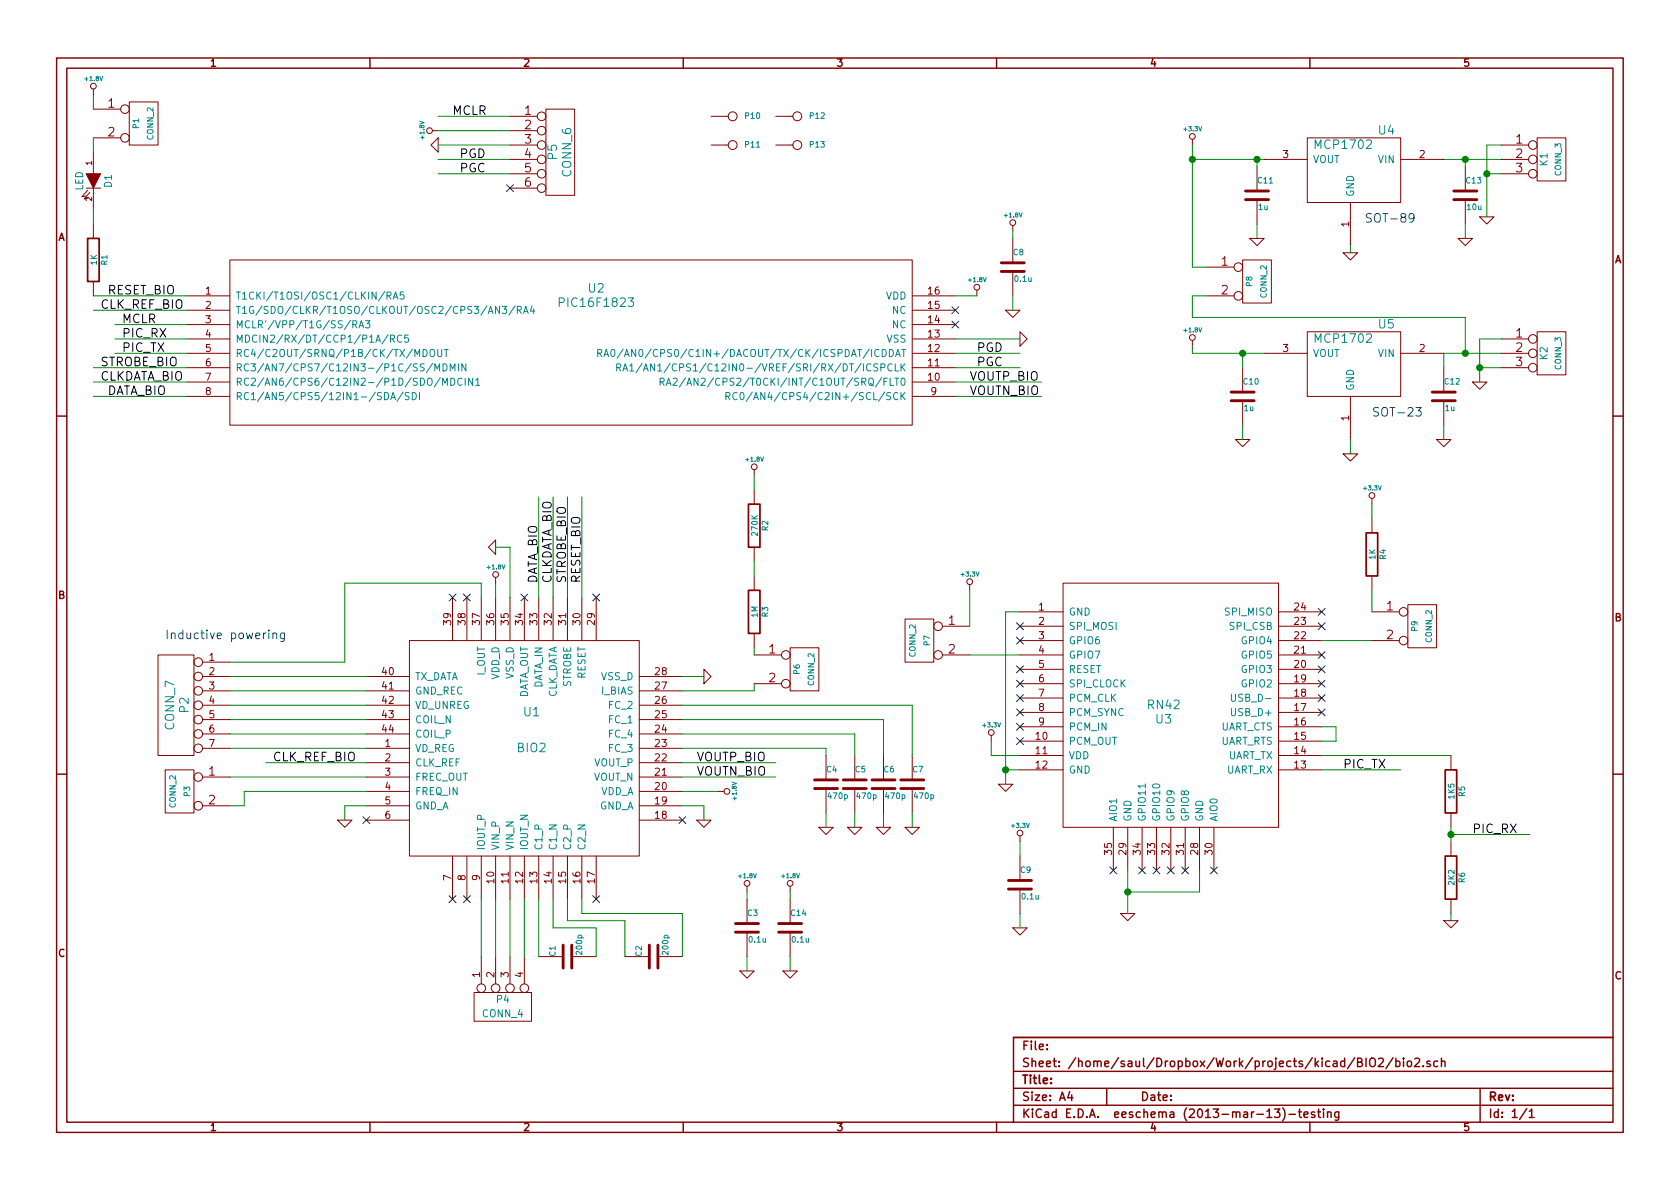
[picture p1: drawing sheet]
EESchema Schematic File Version 2
LIBS:power
LIBS:device
LIBS:transistors
LIBS:conn
LIBS:linear
LIBS:regul
LIBS:74xx
LIBS:cmos4000
LIBS:adc-dac
LIBS:memory
LIBS:xilinx
LIBS:special
LIBS:microcontrollers
LIBS:dsp
LIBS:microchip
LIBS:analog_switches
LIBS:motorola
LIBS:texas
LIBS:intel
LIBS:audio
LIBS:interface
LIBS:digital-audio
LIBS:philips
LIBS:display
LIBS:cypress
LIBS:siliconi
LIBS:opto
LIBS:atmel
LIBS:contrib
LIBS:valves
LIBS:SAUL
LIBS:bio2-cache
EELAYER 24 0
EELAYER END
$Descr A4 11693 8268
encoding utf-8
Sheet 1 1
Title ""
Date ""
Rev ""
Comp ""
Comment1 ""
Comment2 ""
Comment3 ""
Comment4 ""
$EndDescr
$Comp
L BIO2 U1
U 1 1
P 3650 5200
F 0 "U1" H 3700 5450 60  0000 C CNN
F 1 "BIO2" H 3700 5200 60  0000 C CNN
F 2 "" H 3750 4450 60  0000 C CNN
F 3 "" H 3750 4450 60  0000 C CNN
	1    3650 5200
	1    0    0    -1  
$EndComp
$Comp
L PIC16F1823 U2
U 1 1
P 4100 2350
F 0 "U2" H 4150 2700 60  0000 C CNN
F 1 "PIC16F1823" H 4150 2600 60  0000 C CNN
F 2 "" H 4100 2350 60  0000 C CNN
F 3 "" H 4100 2350 60  0000 C CNN
	1    4100 2350
	1    0    0    -1  
$EndComp
$Comp
L RN42 U3
U 1 1
P 8100 4900
F 0 "U3" H 8100 4800 60  0000 C CNN
F 1 "RN42" H 8100 4900 60  0000 C CNN
F 2 "" H 8100 4900 60  0000 C CNN
F 3 "" H 8100 4900 60  0000 C CNN
	1    8100 4900
	1    0    0    -1  
$EndComp
$Comp
L MCP1702 U4
U 1 1
P 10100 1750
F 0 "U4" H 10550 2600 60  0000 C CNN
F 1 "MCP1702" H 10850 2500 60  0000 C CNN
F 2 "" H 10100 1750 60  0000 C CNN
F 3 "" H 10100 1750 60  0000 C CNN
	1    10100 1750
	-1   0    0    -1  
$EndComp
$Comp
L MCP1702 U5
U 1 1
P 10100 3100
F 0 "U5" H 10550 3950 60  0000 C CNN
F 1 "MCP1702" H 10850 3850 60  0000 C CNN
F 2 "" H 10100 3100 60  0000 C CNN
F 3 "" H 10100 3100 60  0000 C CNN
	1    10100 3100
	-1   0    0    -1  
$EndComp
$Comp
L CONN_2 P8
U 1 1
P 8750 1950
F 0 "P8" V 8700 1950 40  0000 C CNN
F 1 "CONN_2" V 8800 1950 40  0000 C CNN
F 2 "" H 8750 1950 60  0000 C CNN
F 3 "" H 8750 1950 60  0000 C CNN
	1    8750 1950
	1    0    0    -1  
$EndComp
$Comp
L CONN_3 K1
U 1 1
P 10800 1100
F 0 "K1" V 10750 1100 50  0000 C CNN
F 1 "CONN_3" V 10850 1100 40  0000 C CNN
F 2 "" H 10800 1100 60  0000 C CNN
F 3 "" H 10800 1100 60  0000 C CNN
	1    10800 1100
	1    0    0    -1  
$EndComp
$Comp
L CONN_3 K2
U 1 1
P 10800 2450
F 0 "K2" V 10750 2450 50  0000 C CNN
F 1 "CONN_3" V 10850 2450 40  0000 C CNN
F 2 "" H 10800 2450 60  0000 C CNN
F 3 "" H 10800 2450 60  0000 C CNN
	1    10800 2450
	1    0    0    -1  
$EndComp
$Comp
L C C11
U 1 1
P 8750 1350
F 0 "C11" H 8750 1450 40  0000 L CNN
F 1 "1u" H 8756 1265 40  0000 L CNN
F 2 "" H 8788 1200 30  0000 C CNN
F 3 "" H 8750 1350 60  0000 C CNN
	1    8750 1350
	1    0    0    -1  
$EndComp
$Comp
L C C13
U 1 1
P 10200 1350
F 0 "C13" H 10200 1450 40  0000 L CNN
F 1 "10u" H 10206 1265 40  0000 L CNN
F 2 "" H 10238 1200 30  0000 C CNN
F 3 "" H 10200 1350 60  0000 C CNN
	1    10200 1350
	1    0    0    -1  
$EndComp
$Comp
L GND #PWR33
U 1 1
P 9400 1750
F 0 "#PWR33" H 9400 1750 30  0001 C CNN
F 1 "GND" H 9400 1680 30  0001 C CNN
F 2 "" H 9400 1750 60  0000 C CNN
F 3 "" H 9400 1750 60  0000 C CNN
	1    9400 1750
	1    0    0    -1  
$EndComp
$Comp
L GND #PWR38
U 1 1
P 10200 1650
F 0 "#PWR38" H 10200 1650 30  0001 C CNN
F 1 "GND" H 10200 1580 30  0001 C CNN
F 2 "" H 10200 1650 60  0000 C CNN
F 3 "" H 10200 1650 60  0000 C CNN
	1    10200 1650
	1    0    0    -1  
$EndComp
$Comp
L GND #PWR32
U 1 1
P 8750 1650
F 0 "#PWR32" H 8750 1650 30  0001 C CNN
F 1 "GND" H 8750 1580 30  0001 C CNN
F 2 "" H 8750 1650 60  0000 C CNN
F 3 "" H 8750 1650 60  0000 C CNN
	1    8750 1650
	1    0    0    -1  
$EndComp
$Comp
L GND #PWR39
U 1 1
P 10300 2650
F 0 "#PWR39" H 10300 2650 30  0001 C CNN
F 1 "GND" H 10300 2580 30  0001 C CNN
F 2 "" H 10300 2650 60  0000 C CNN
F 3 "" H 10300 2650 60  0000 C CNN
	1    10300 2650
	1    0    0    -1  
$EndComp
$Comp
L GND #PWR40
U 1 1
P 10350 1500
F 0 "#PWR40" H 10350 1500 30  0001 C CNN
F 1 "GND" H 10350 1430 30  0001 C CNN
F 2 "" H 10350 1500 60  0000 C CNN
F 3 "" H 10350 1500 60  0000 C CNN
	1    10350 1500
	1    0    0    -1  
$EndComp
$Comp
L C C10
U 1 1
P 8650 2750
F 0 "C10" H 8650 2850 40  0000 L CNN
F 1 "1u" H 8656 2665 40  0000 L CNN
F 2 "" H 8688 2600 30  0000 C CNN
F 3 "" H 8650 2750 60  0000 C CNN
	1    8650 2750
	1    0    0    -1  
$EndComp
$Comp
L GND #PWR34
U 1 1
P 9400 3150
F 0 "#PWR34" H 9400 3150 30  0001 C CNN
F 1 "GND" H 9400 3080 30  0001 C CNN
F 2 "" H 9400 3150 60  0000 C CNN
F 3 "" H 9400 3150 60  0000 C CNN
	1    9400 3150
	1    0    0    -1  
$EndComp
$Comp
L GND #PWR31
U 1 1
P 8650 3050
F 0 "#PWR31" H 8650 3050 30  0001 C CNN
F 1 "GND" H 8650 2980 30  0001 C CNN
F 2 "" H 8650 3050 60  0000 C CNN
F 3 "" H 8650 3050 60  0000 C CNN
	1    8650 3050
	1    0    0    -1  
$EndComp
$Comp
L +3.3V #PWR29
U 1 1
P 8300 1000
F 0 "#PWR29" H 8300 960 30  0001 C CNN
F 1 "+3.3V" H 8300 1110 30  0000 C CNN
F 2 "" H 8300 1000 60  0000 C CNN
F 3 "" H 8300 1000 60  0000 C CNN
	1    8300 1000
	1    0    0    -1  
$EndComp
$Comp
L +1.8V #PWR30
U 1 1
P 8300 2400
F 0 "#PWR30" H 8300 2540 20  0001 C CNN
F 1 "+1.8V" H 8300 2510 30  0000 C CNN
F 2 "" H 8300 2400 60  0000 C CNN
F 3 "" H 8300 2400 60  0000 C CNN
	1    8300 2400
	1    0    0    -1  
$EndComp
$Comp
L +3.3V #PWR21
U 1 1
P 6900 5150
F 0 "#PWR21" H 6900 5110 30  0001 C CNN
F 1 "+3.3V" H 6900 5260 30  0000 C CNN
F 2 "" H 6900 5150 60  0000 C CNN
F 3 "" H 6900 5150 60  0000 C CNN
	1    6900 5150
	1    0    0    -1  
$EndComp
$Comp
L GND #PWR22
U 1 1
P 7000 5450
F 0 "#PWR22" H 7000 5450 30  0001 C CNN
F 1 "GND" H 7000 5380 30  0001 C CNN
F 2 "" H 7000 5450 60  0000 C CNN
F 3 "" H 7000 5450 60  0000 C CNN
	1    7000 5450
	1    0    0    -1  
$EndComp
$Comp
L GND #PWR28
U 1 1
P 7850 6350
F 0 "#PWR28" H 7850 6350 30  0001 C CNN
F 1 "GND" H 7850 6280 30  0001 C CNN
F 2 "" H 7850 6350 60  0000 C CNN
F 3 "" H 7850 6350 60  0000 C CNN
	1    7850 6350
	1    0    0    -1  
$EndComp
Text Label 850  2450 0    60   ~ 0
PIC_TX
Text Label 9350 5350 0    60   ~ 0
PIC_TX
$Comp
L CONN_2 P9
U 1 1
P 9900 4350
F 0 "P9" V 9850 4350 40  0000 C CNN
F 1 "CONN_2" V 9950 4350 40  0000 C CNN
F 2 "" H 9900 4350 60  0000 C CNN
F 3 "" H 9900 4350 60  0000 C CNN
	1    9900 4350
	1    0    0    -1  
$EndComp
$Comp
L +3.3V #PWR35
U 1 1
P 9550 3500
F 0 "#PWR35" H 9550 3460 30  0001 C CNN
F 1 "+3.3V" H 9550 3610 30  0000 C CNN
F 2 "" H 9550 3500 60  0000 C CNN
F 3 "" H 9550 3500 60  0000 C CNN
	1    9550 3500
	1    0    0    -1  
$EndComp
$Comp
L R R4
U 1 1
P 9550 3850
F 0 "R4" V 9630 3850 40  0000 C CNN
F 1 "1K" V 9557 3851 40  0000 C CNN
F 2 "" V 9480 3850 30  0000 C CNN
F 3 "" H 9550 3850 30  0000 C CNN
	1    9550 3850
	1    0    0    -1  
$EndComp
$Comp
L CONN_2 P7
U 1 1
P 6400 4450
F 0 "P7" V 6350 4450 40  0000 C CNN
F 1 "CONN_2" V 6450 4450 40  0000 C CNN
F 2 "" H 6400 4450 60  0000 C CNN
F 3 "" H 6400 4450 60  0000 C CNN
	1    6400 4450
	-1   0    0    -1  
$EndComp
$Comp
L +3.3V #PWR19
U 1 1
P 6750 4100
F 0 "#PWR19" H 6750 4060 30  0001 C CNN
F 1 "+3.3V" H 6750 4210 30  0000 C CNN
F 2 "" H 6750 4100 60  0000 C CNN
F 3 "" H 6750 4100 60  0000 C CNN
	1    6750 4100
	1    0    0    -1  
$EndComp
NoConn ~ 9200 4250
NoConn ~ 9200 4350
NoConn ~ 9200 4550
NoConn ~ 9200 4650
NoConn ~ 9200 4750
NoConn ~ 9200 4850
NoConn ~ 9200 4950
NoConn ~ 7100 4350
NoConn ~ 7100 4450
NoConn ~ 7100 4650
NoConn ~ 7100 4750
NoConn ~ 7100 4850
NoConn ~ 7100 4950
NoConn ~ 7100 5050
NoConn ~ 7100 5150
NoConn ~ 8450 6050
NoConn ~ 8250 6050
NoConn ~ 8150 6050
NoConn ~ 8050 6050
NoConn ~ 7950 6050
NoConn ~ 7750 6050
$Comp
L R R5
U 1 1
P 10100 5500
F 0 "R5" V 10180 5500 40  0000 C CNN
F 1 "1K5" V 10107 5501 40  0000 C CNN
F 2 "" V 10030 5500 30  0000 C CNN
F 3 "" H 10100 5500 30  0000 C CNN
	1    10100 5500
	1    0    0    -1  
$EndComp
$Comp
L R R6
U 1 1
P 10100 6100
F 0 "R6" V 10180 6100 40  0000 C CNN
F 1 "2K2" V 10107 6101 40  0000 C CNN
F 2 "" V 10030 6100 30  0000 C CNN
F 3 "" H 10100 6100 30  0000 C CNN
	1    10100 6100
	1    0    0    -1  
$EndComp
$Comp
L GND #PWR37
U 1 1
P 10100 6400
F 0 "#PWR37" H 10100 6400 30  0001 C CNN
F 1 "GND" H 10100 6330 30  0001 C CNN
F 2 "" H 10100 6400 60  0000 C CNN
F 3 "" H 10100 6400 60  0000 C CNN
	1    10100 6400
	1    0    0    -1  
$EndComp
Text Label 10250 5800 0    60   ~ 0
PIC_RX
Text Label 850  2350 0    60   ~ 0
PIC_RX
$Comp
L CONN_6 P5
U 1 1
P 3900 1050
F 0 "P5" V 3850 1050 60  0000 C CNN
F 1 "CONN_6" V 3950 1050 60  0000 C CNN
F 2 "" H 3900 1050 60  0000 C CNN
F 3 "" H 3900 1050 60  0000 C CNN
	1    3900 1050
	1    0    0    -1  
$EndComp
Text Label 850  2250 0    60   ~ 0
MCLR
Text Label 3150 800  0    60   ~ 0
MCLR
$Comp
L +1.8V #PWR3
U 1 1
P 3050 900
F 0 "#PWR3" H 3050 1040 20  0001 C CNN
F 1 "+1.8V" H 3050 1010 30  0000 C CNN
F 2 "" H 3050 900 60  0000 C CNN
F 3 "" H 3050 900 60  0000 C CNN
	1    3050 900 
	0    -1   -1   0   
$EndComp
$Comp
L GND #PWR4
U 1 1
P 3050 1000
F 0 "#PWR4" H 3050 1000 30  0001 C CNN
F 1 "GND" H 3050 930 30  0001 C CNN
F 2 "" H 3050 1000 60  0000 C CNN
F 3 "" H 3050 1000 60  0000 C CNN
	1    3050 1000
	0    1    1    0   
$EndComp
Text Label 3200 1100 0    60   ~ 0
PGD
Text Label 3200 1200 0    60   ~ 0
PGC
NoConn ~ 3550 1300
Text Label 6800 2450 0    60   ~ 0
PGD
Text Label 6800 2550 0    60   ~ 0
PGC
$Comp
L +1.8V #PWR20
U 1 1
P 6800 2050
F 0 "#PWR20" H 6800 2190 20  0001 C CNN
F 1 "+1.8V" H 6800 2160 30  0000 C CNN
F 2 "" H 6800 2050 60  0000 C CNN
F 3 "" H 6800 2050 60  0000 C CNN
	1    6800 2050
	1    0    0    -1  
$EndComp
$Comp
L GND #PWR25
U 1 1
P 7100 2350
F 0 "#PWR25" H 7100 2350 30  0001 C CNN
F 1 "GND" H 7100 2280 30  0001 C CNN
F 2 "" H 7100 2350 60  0000 C CNN
F 3 "" H 7100 2350 60  0000 C CNN
	1    7100 2350
	0    -1   -1   0   
$EndComp
Text Label 750  2050 0    60   ~ 0
RESET_BIO
Text Label 700  2150 0    60   ~ 0
CLK_REF_BIO
Text Label 4050 4050 1    60   ~ 0
RESET_BIO
Text Label 1900 5300 0    60   ~ 0
CLK_REF_BIO
$Comp
L CONN_2 P3
U 1 1
P 1250 5500
F 0 "P3" V 1200 5500 40  0000 C CNN
F 1 "CONN_2" V 1300 5500 40  0000 C CNN
F 2 "" H 1250 5500 60  0000 C CNN
F 3 "" H 1250 5500 60  0000 C CNN
	1    1250 5500
	-1   0    0    -1  
$EndComp
Text Label 700  2550 0    60   ~ 0
STROBE_BIO
Text Label 3950 4050 1    60   ~ 0
STROBE_BIO
Text Label 700  2650 0    60   ~ 0
CLKDATA_BIO
Text Label 3850 4050 1    60   ~ 0
CLKDATA_BIO
Text Label 750  2750 0    60   ~ 0
DATA_BIO
Text Label 3750 4050 1    60   ~ 0
DATA_BIO
Text Label 4850 5400 0    60   ~ 0
VOUTN_BIO
Text Label 4850 5300 0    60   ~ 0
VOUTP_BIO
Text Label 6750 2750 0    60   ~ 0
VOUTN_BIO
Text Label 6750 2650 0    60   ~ 0
VOUTP_BIO
NoConn ~ 6650 2150
NoConn ~ 6650 2250
NoConn ~ 3650 4150
NoConn ~ 4150 4150
NoConn ~ 3150 4150
NoConn ~ 3250 4150
NoConn ~ 2550 5700
NoConn ~ 3150 6250
NoConn ~ 3250 6250
NoConn ~ 4150 6250
NoConn ~ 4750 5700
Text Notes 9550 2900 0    60   ~ 0
SOT-23
Text Notes 9500 1550 0    60   ~ 0
SOT-89
$Comp
L CONN_7 P2
U 1 1
P 1250 4900
F 0 "P2" V 1220 4900 60  0000 C CNN
F 1 "CONN_7" V 1320 4900 60  0000 C CNN
F 2 "" H 1250 4900 60  0000 C CNN
F 3 "" H 1250 4900 60  0000 C CNN
	1    1250 4900
	-1   0    0    -1  
$EndComp
$Comp
L +1.8V #PWR6
U 1 1
P 3450 4050
F 0 "#PWR6" H 3450 4190 20  0001 C CNN
F 1 "+1.8V" H 3450 4160 30  0000 C CNN
F 2 "" H 3450 4050 60  0000 C CNN
F 3 "" H 3450 4050 60  0000 C CNN
	1    3450 4050
	1    0    0    -1  
$EndComp
Wire Wire Line
	10050 1100 10450 1100
Wire Wire Line
	9400 1750 9400 1700
Wire Wire Line
	10200 1150 10200 1100
Connection ~ 10200 1100
Wire Wire Line
	10200 1550 10200 1650
Wire Wire Line
	8750 1650 8750 1550
Wire Wire Line
	8300 1100 8800 1100
Wire Wire Line
	8300 1000 8300 1850
Wire Wire Line
	8300 1850 8400 1850
Wire Wire Line
	8750 1150 8750 1100
Connection ~ 8750 1100
Wire Wire Line
	8400 2050 8300 2050
Wire Wire Line
	8300 2050 8300 2200
Wire Wire Line
	8300 2200 10200 2200
Wire Wire Line
	10200 2200 10200 2450
Wire Wire Line
	10050 2450 10450 2450
Connection ~ 10200 2450
Wire Wire Line
	10300 2350 10300 2650
Wire Wire Line
	10300 2350 10450 2350
Wire Wire Line
	10450 2550 10300 2550
Connection ~ 10300 2550
Wire Wire Line
	10350 1000 10350 1500
Wire Wire Line
	10350 1000 10450 1000
Wire Wire Line
	10450 1200 10350 1200
Connection ~ 10350 1200
Wire Wire Line
	9400 3150 9400 3050
Wire Wire Line
	8650 2950 8650 3050
Wire Wire Line
	8300 2450 8800 2450
Wire Wire Line
	8650 2450 8650 2550
Connection ~ 8300 1100
Wire Wire Line
	8300 2400 8300 2450
Connection ~ 8650 2450
Wire Wire Line
	7100 5250 6900 5250
Wire Wire Line
	6900 5250 6900 5150
Wire Wire Line
	7100 4250 7000 4250
Wire Wire Line
	7000 4250 7000 5450
Wire Wire Line
	7100 5350 7000 5350
Connection ~ 7000 5350
Wire Wire Line
	7850 6050 7850 6350
Wire Wire Line
	8350 6050 8350 6200
Wire Wire Line
	8350 6200 7850 6200
Connection ~ 7850 6200
Wire Wire Line
	9200 5250 10100 5250
Wire Wire Line
	9200 5350 9750 5350
Wire Wire Line
	1300 2450 800  2450
Wire Wire Line
	9550 4100 9550 4250
Wire Wire Line
	9550 3500 9550 3600
Wire Wire Line
	9200 5050 9300 5050
Wire Wire Line
	9300 5050 9300 5150
Wire Wire Line
	9300 5150 9200 5150
Wire Wire Line
	6750 4100 6750 4350
Wire Wire Line
	6750 4550 7100 4550
Wire Wire Line
	9550 4450 9200 4450
Wire Wire Line
	10100 5750 10100 5850
Wire Wire Line
	10100 6350 10100 6400
Wire Wire Line
	10100 5800 10650 5800
Connection ~ 10100 5800
Wire Wire Line
	1300 2350 800  2350
Wire Wire Line
	1300 2250 800  2250
Wire Wire Line
	3550 800  3050 800 
Wire Wire Line
	3550 900  3050 900 
Wire Wire Line
	3550 1000 3050 1000
Wire Wire Line
	3550 1100 3050 1100
Wire Wire Line
	3550 1200 3050 1200
Wire Wire Line
	6650 2450 7100 2450
Wire Wire Line
	6650 2550 7100 2550
Wire Wire Line
	6650 2350 7100 2350
Wire Wire Line
	6650 2050 6800 2050
Wire Wire Line
	1300 2050 650  2050
Wire Wire Line
	1300 2150 650  2150
Wire Wire Line
	4050 4150 4050 3450
Wire Wire Line
	2550 5300 1850 5300
Wire Wire Line
	2550 5400 1600 5400
Wire Wire Line
	2550 5500 1700 5500
Wire Wire Line
	1700 5500 1700 5600
Wire Wire Line
	1700 5600 1600 5600
Wire Wire Line
	1300 2550 650  2550
Wire Wire Line
	3950 4150 3950 3450
Wire Wire Line
	1300 2650 650  2650
Wire Wire Line
	3850 4150 3850 3450
Wire Wire Line
	1300 2750 650  2750
Wire Wire Line
	3750 4150 3750 3450
Wire Wire Line
	6650 2650 7250 2650
Wire Wire Line
	4750 5400 5400 5400
Wire Wire Line
	4750 5300 5400 5300
Wire Wire Line
	6650 2750 7250 2750
Wire Wire Line
	1600 4700 2550 4700
Wire Wire Line
	2550 4800 1600 4800
Wire Wire Line
	1600 4900 2550 4900
Wire Wire Line
	2550 5000 1600 5000
Wire Wire Line
	1600 5100 2550 5100
Wire Wire Line
	2550 5200 1600 5200
Wire Wire Line
	3350 4150 3350 4050
Wire Wire Line
	3350 4050 2400 4050
Wire Wire Line
	2400 4050 2400 4600
Wire Wire Line
	2400 4600 1600 4600
Wire Wire Line
	3450 4050 3450 4150
$Comp
L GND #PWR5
U 1 1
P 3450 3800
F 0 "#PWR5" H 3450 3800 30  0001 C CNN
F 1 "GND" H 3450 3730 30  0001 C CNN
F 2 "" H 3450 3800 60  0000 C CNN
F 3 "" H 3450 3800 60  0000 C CNN
	1    3450 3800
	0    1    1    0   
$EndComp
Wire Wire Line
	3450 3800 3550 3800
Wire Wire Line
	3550 3800 3550 4150
$Comp
L GND #PWR2
U 1 1
P 2400 5700
F 0 "#PWR2" H 2400 5700 30  0001 C CNN
F 1 "GND" H 2400 5630 30  0001 C CNN
F 2 "" H 2400 5700 60  0000 C CNN
F 3 "" H 2400 5700 60  0000 C CNN
	1    2400 5700
	1    0    0    -1  
$EndComp
Wire Wire Line
	2550 5600 2400 5600
Wire Wire Line
	2400 5600 2400 5700
$Comp
L GND #PWR8
U 1 1
P 4900 5700
F 0 "#PWR8" H 4900 5700 30  0001 C CNN
F 1 "GND" H 4900 5630 30  0001 C CNN
F 2 "" H 4900 5700 60  0000 C CNN
F 3 "" H 4900 5700 60  0000 C CNN
	1    4900 5700
	1    0    0    -1  
$EndComp
Wire Wire Line
	4900 5700 4900 5600
Wire Wire Line
	4900 5600 4750 5600
Wire Wire Line
	4750 5500 5000 5500
$Comp
L +1.8V #PWR9
U 1 1
P 5000 5500
F 0 "#PWR9" H 5000 5640 20  0001 C CNN
F 1 "+1.8V" H 5000 5610 30  0000 C CNN
F 2 "" H 5000 5500 60  0000 C CNN
F 3 "" H 5000 5500 60  0000 C CNN
	1    5000 5500
	0    1    1    0   
$EndComp
$Comp
L GND #PWR7
U 1 1
P 4900 4700
F 0 "#PWR7" H 4900 4700 30  0001 C CNN
F 1 "GND" H 4900 4630 30  0001 C CNN
F 2 "" H 4900 4700 60  0000 C CNN
F 3 "" H 4900 4700 60  0000 C CNN
	1    4900 4700
	0    -1   -1   0   
$EndComp
Wire Wire Line
	4900 4700 4750 4700
$Comp
L R R3
U 1 1
P 5250 4250
F 0 "R3" V 5330 4250 40  0000 C CNN
F 1 "1M" V 5257 4251 40  0000 C CNN
F 2 "" V 5180 4250 30  0000 C CNN
F 3 "" H 5250 4250 30  0000 C CNN
	1    5250 4250
	1    0    0    -1  
$EndComp
$Comp
L R R2
U 1 1
P 5250 3650
F 0 "R2" V 5330 3650 40  0000 C CNN
F 1 "270K" V 5257 3651 40  0000 C CNN
F 2 "" V 5180 3650 30  0000 C CNN
F 3 "" H 5250 3650 30  0000 C CNN
	1    5250 3650
	1    0    0    -1  
$EndComp
Wire Wire Line
	5250 4800 4750 4800
$Comp
L +1.8V #PWR12
U 1 1
P 5250 3300
F 0 "#PWR12" H 5250 3440 20  0001 C CNN
F 1 "+1.8V" H 5250 3410 30  0000 C CNN
F 2 "" H 5250 3300 60  0000 C CNN
F 3 "" H 5250 3300 60  0000 C CNN
	1    5250 3300
	1    0    0    -1  
$EndComp
$Comp
L CONN_2 P6
U 1 1
P 5600 4650
F 0 "P6" V 5550 4650 40  0000 C CNN
F 1 "CONN_2" V 5650 4650 40  0000 C CNN
F 2 "" H 5600 4650 60  0000 C CNN
F 3 "" H 5600 4650 60  0000 C CNN
	1    5600 4650
	1    0    0    -1  
$EndComp
Wire Wire Line
	5250 3300 5250 3400
$Comp
L C C4
U 1 1
P 5750 5450
F 0 "C4" H 5750 5550 40  0000 L CNN
F 1 "470p" H 5756 5365 40  0000 L CNN
F 2 "" H 5788 5300 30  0000 C CNN
F 3 "" H 5750 5450 60  0000 C CNN
	1    5750 5450
	1    0    0    -1  
$EndComp
Wire Wire Line
	4750 5200 5750 5200
Wire Wire Line
	5750 5200 5750 5250
$Comp
L C C5
U 1 1
P 5950 5450
F 0 "C5" H 5950 5550 40  0000 L CNN
F 1 "470p" H 5956 5365 40  0000 L CNN
F 2 "" H 5988 5300 30  0000 C CNN
F 3 "" H 5950 5450 60  0000 C CNN
	1    5950 5450
	1    0    0    -1  
$EndComp
Wire Wire Line
	5950 5250 5950 5100
Wire Wire Line
	5950 5100 4750 5100
$Comp
L C C6
U 1 1
P 6150 5450
F 0 "C6" H 6150 5550 40  0000 L CNN
F 1 "470p" H 6156 5365 40  0000 L CNN
F 2 "" H 6188 5300 30  0000 C CNN
F 3 "" H 6150 5450 60  0000 C CNN
	1    6150 5450
	1    0    0    -1  
$EndComp
Wire Wire Line
	6150 5250 6150 5000
Wire Wire Line
	6150 5000 4750 5000
$Comp
L C C7
U 1 1
P 6350 5450
F 0 "C7" H 6350 5550 40  0000 L CNN
F 1 "470p" H 6356 5365 40  0000 L CNN
F 2 "" H 6388 5300 30  0000 C CNN
F 3 "" H 6350 5450 60  0000 C CNN
	1    6350 5450
	1    0    0    -1  
$EndComp
Wire Wire Line
	6350 5250 6350 4900
Wire Wire Line
	6350 4900 4750 4900
$Comp
L GND #PWR15
U 1 1
P 5750 5750
F 0 "#PWR15" H 5750 5750 30  0001 C CNN
F 1 "GND" H 5750 5680 30  0001 C CNN
F 2 "" H 5750 5750 60  0000 C CNN
F 3 "" H 5750 5750 60  0000 C CNN
	1    5750 5750
	1    0    0    -1  
$EndComp
$Comp
L GND #PWR16
U 1 1
P 5950 5750
F 0 "#PWR16" H 5950 5750 30  0001 C CNN
F 1 "GND" H 5950 5680 30  0001 C CNN
F 2 "" H 5950 5750 60  0000 C CNN
F 3 "" H 5950 5750 60  0000 C CNN
	1    5950 5750
	1    0    0    -1  
$EndComp
$Comp
L GND #PWR17
U 1 1
P 6150 5750
F 0 "#PWR17" H 6150 5750 30  0001 C CNN
F 1 "GND" H 6150 5680 30  0001 C CNN
F 2 "" H 6150 5750 60  0000 C CNN
F 3 "" H 6150 5750 60  0000 C CNN
	1    6150 5750
	1    0    0    -1  
$EndComp
$Comp
L GND #PWR18
U 1 1
P 6350 5750
F 0 "#PWR18" H 6350 5750 30  0001 C CNN
F 1 "GND" H 6350 5680 30  0001 C CNN
F 2 "" H 6350 5750 60  0000 C CNN
F 3 "" H 6350 5750 60  0000 C CNN
	1    6350 5750
	1    0    0    -1  
$EndComp
Wire Wire Line
	5750 5650 5750 5750
Wire Wire Line
	5950 5650 5950 5750
Wire Wire Line
	6150 5650 6150 5750
Wire Wire Line
	6350 5650 6350 5750
$Comp
L C C1
U 1 1
P 3950 6650
F 0 "C1" H 3950 6750 40  0000 L CNN
F 1 "200p" H 3956 6565 40  0000 L CNN
F 2 "" H 3988 6500 30  0000 C CNN
F 3 "" H 3950 6650 60  0000 C CNN
	1    3950 6650
	0    -1   -1   0   
$EndComp
$Comp
L C C2
U 1 1
P 4550 6650
F 0 "C2" H 4550 6750 40  0000 L CNN
F 1 "200p" H 4556 6565 40  0000 L CNN
F 2 "" H 4588 6500 30  0000 C CNN
F 3 "" H 4550 6650 60  0000 C CNN
	1    4550 6650
	0    -1   -1   0   
$EndComp
Wire Wire Line
	3750 6250 3750 6650
Wire Wire Line
	4150 6650 4150 6450
Wire Wire Line
	4150 6450 3850 6450
Wire Wire Line
	3850 6450 3850 6250
Wire Wire Line
	3950 6250 3950 6400
Wire Wire Line
	3950 6400 4350 6400
Wire Wire Line
	4350 6400 4350 6650
Wire Wire Line
	4750 6650 4750 6350
Wire Wire Line
	4750 6350 4050 6350
Wire Wire Line
	4050 6350 4050 6250
Text Notes 1150 4450 0    60   ~ 0
Inductive powering
$Comp
L CONN_4 P4
U 1 1
P 3500 7000
F 0 "P4" V 3450 7000 50  0000 C CNN
F 1 "CONN_4" V 3550 7000 50  0000 C CNN
F 2 "" H 3500 7000 60  0000 C CNN
F 3 "" H 3500 7000 60  0000 C CNN
	1    3500 7000
	0    -1   1    0   
$EndComp
Wire Wire Line
	3350 6250 3350 6650
Wire Wire Line
	3450 6250 3450 6650
Wire Wire Line
	3550 6250 3550 6650
Wire Wire Line
	3650 6250 3650 6650
$Comp
L R R1
U 1 1
P 650 1800
F 0 "R1" V 730 1800 40  0000 C CNN
F 1 "1K" V 657 1801 40  0000 C CNN
F 2 "" V 580 1800 30  0000 C CNN
F 3 "" H 650 1800 30  0000 C CNN
	1    650  1800
	1    0    0    -1  
$EndComp
$Comp
L LED D1
U 1 1
P 650 1250
F 0 "D1" H 650 1350 50  0000 C CNN
F 1 "LED" H 650 1150 50  0000 C CNN
F 2 "" H 650 1250 60  0000 C CNN
F 3 "" H 650 1250 60  0000 C CNN
	1    650  1250
	0    1    1    0   
$EndComp
Wire Wire Line
	650  1450 650  1550
$Comp
L +1.8V #PWR1
U 1 1
P 650 650
F 0 "#PWR1" H 650 790 20  0001 C CNN
F 1 "+1.8V" H 650 760 30  0000 C CNN
F 2 "" H 650 650 60  0000 C CNN
F 3 "" H 650 650 60  0000 C CNN
	1    650  650 
	1    0    0    -1  
$EndComp
$Comp
L C C12
U 1 1
P 10050 2750
F 0 "C12" H 10050 2850 40  0000 L CNN
F 1 "1u" H 10056 2665 40  0000 L CNN
F 2 "" H 10088 2600 30  0000 C CNN
F 3 "" H 10050 2750 60  0000 C CNN
	1    10050 2750
	1    0    0    -1  
$EndComp
$Comp
L GND #PWR36
U 1 1
P 10050 3050
F 0 "#PWR36" H 10050 3050 30  0001 C CNN
F 1 "GND" H 10050 2980 30  0001 C CNN
F 2 "" H 10050 3050 60  0000 C CNN
F 3 "" H 10050 3050 60  0000 C CNN
	1    10050 3050
	1    0    0    -1  
$EndComp
Wire Wire Line
	10050 3050 10050 2950
Wire Wire Line
	10050 2550 10050 2450
$Comp
L C C9
U 1 1
P 7100 6150
F 0 "C9" H 7100 6250 40  0000 L CNN
F 1 "0.1u" H 7106 6065 40  0000 L CNN
F 2 "" H 7138 6000 30  0000 C CNN
F 3 "" H 7100 6150 60  0000 C CNN
	1    7100 6150
	1    0    0    -1  
$EndComp
$Comp
L GND #PWR27
U 1 1
P 7100 6450
F 0 "#PWR27" H 7100 6450 30  0001 C CNN
F 1 "GND" H 7100 6380 30  0001 C CNN
F 2 "" H 7100 6450 60  0000 C CNN
F 3 "" H 7100 6450 60  0000 C CNN
	1    7100 6450
	1    0    0    -1  
$EndComp
Wire Wire Line
	7100 6450 7100 6350
Wire Wire Line
	7100 5850 7100 5950
$Comp
L +3.3V #PWR26
U 1 1
P 7100 5850
F 0 "#PWR26" H 7100 5810 30  0001 C CNN
F 1 "+3.3V" H 7100 5960 30  0000 C CNN
F 2 "" H 7100 5850 60  0000 C CNN
F 3 "" H 7100 5850 60  0000 C CNN
	1    7100 5850
	1    0    0    -1  
$EndComp
$Comp
L CONN_2 P1
U 1 1
P 1000 850
F 0 "P1" V 950 850 40  0000 C CNN
F 1 "CONN_2" V 1050 850 40  0000 C CNN
F 2 "" H 1000 850 60  0000 C CNN
F 3 "" H 1000 850 60  0000 C CNN
	1    1000 850 
	1    0    0    -1  
$EndComp
Wire Wire Line
	650  950  650  1050
Wire Wire Line
	650  750  650  650 
$Comp
L C C3
U 1 1
P 5200 6450
F 0 "C3" H 5200 6550 40  0000 L CNN
F 1 "0.1u" H 5206 6365 40  0000 L CNN
F 2 "" H 5238 6300 30  0000 C CNN
F 3 "" H 5200 6450 60  0000 C CNN
	1    5200 6450
	1    0    0    -1  
$EndComp
$Comp
L GND #PWR11
U 1 1
P 5200 6750
F 0 "#PWR11" H 5200 6750 30  0001 C CNN
F 1 "GND" H 5200 6680 30  0001 C CNN
F 2 "" H 5200 6750 60  0000 C CNN
F 3 "" H 5200 6750 60  0000 C CNN
	1    5200 6750
	1    0    0    -1  
$EndComp
Wire Wire Line
	5200 6650 5200 6750
$Comp
L +1.8V #PWR10
U 1 1
P 5200 6200
F 0 "#PWR10" H 5200 6340 20  0001 C CNN
F 1 "+1.8V" H 5200 6310 30  0000 C CNN
F 2 "" H 5200 6200 60  0000 C CNN
F 3 "" H 5200 6200 60  0000 C CNN
	1    5200 6200
	1    0    0    -1  
$EndComp
Wire Wire Line
	5200 6200 5200 6250
$Comp
L C C8
U 1 1
P 7050 1850
F 0 "C8" H 7050 1950 40  0000 L CNN
F 1 "0.1u" H 7056 1765 40  0000 L CNN
F 2 "" H 7088 1700 30  0000 C CNN
F 3 "" H 7050 1850 60  0000 C CNN
	1    7050 1850
	1    0    0    -1  
$EndComp
$Comp
L GND #PWR24
U 1 1
P 7050 2150
F 0 "#PWR24" H 7050 2150 30  0001 C CNN
F 1 "GND" H 7050 2080 30  0001 C CNN
F 2 "" H 7050 2150 60  0000 C CNN
F 3 "" H 7050 2150 60  0000 C CNN
	1    7050 2150
	1    0    0    -1  
$EndComp
Wire Wire Line
	7050 2050 7050 2150
$Comp
L +1.8V #PWR23
U 1 1
P 7050 1600
F 0 "#PWR23" H 7050 1740 20  0001 C CNN
F 1 "+1.8V" H 7050 1710 30  0000 C CNN
F 2 "" H 7050 1600 60  0000 C CNN
F 3 "" H 7050 1600 60  0000 C CNN
	1    7050 1600
	1    0    0    -1  
$EndComp
Wire Wire Line
	7050 1600 7050 1650
Wire Wire Line
	5250 4800 5250 4750
Wire Wire Line
	5250 4550 5250 4500
Wire Wire Line
	5250 4000 5250 3900
$Comp
L CONN_1 P10
U 1 1
P 5100 800
F 0 "P10" H 5180 800 40  0000 L CNN
F 1 "CONN_1" H 5100 855 30  0001 C CNN
F 2 "" H 5100 800 60  0000 C CNN
F 3 "" H 5100 800 60  0000 C CNN
	1    5100 800 
	1    0    0    -1  
$EndComp
$Comp
L CONN_1 P11
U 1 1
P 5100 1000
F 0 "P11" H 5180 1000 40  0000 L CNN
F 1 "CONN_1" H 5100 1055 30  0001 C CNN
F 2 "" H 5100 1000 60  0000 C CNN
F 3 "" H 5100 1000 60  0000 C CNN
	1    5100 1000
	1    0    0    -1  
$EndComp
$Comp
L CONN_1 P12
U 1 1
P 5550 800
F 0 "P12" H 5630 800 40  0000 L CNN
F 1 "CONN_1" H 5550 855 30  0001 C CNN
F 2 "" H 5550 800 60  0000 C CNN
F 3 "" H 5550 800 60  0000 C CNN
	1    5550 800 
	1    0    0    -1  
$EndComp
$Comp
L CONN_1 P13
U 1 1
P 5550 1000
F 0 "P13" H 5630 1000 40  0000 L CNN
F 1 "CONN_1" H 5550 1055 30  0001 C CNN
F 2 "" H 5550 1000 60  0000 C CNN
F 3 "" H 5550 1000 60  0000 C CNN
	1    5550 1000
	1    0    0    -1  
$EndComp
$Comp
L C C14
U 1 1
P 5500 6450
F 0 "C14" H 5500 6550 40  0000 L CNN
F 1 "0.1u" H 5506 6365 40  0000 L CNN
F 2 "" H 5538 6300 30  0000 C CNN
F 3 "" H 5500 6450 60  0000 C CNN
	1    5500 6450
	1    0    0    -1  
$EndComp
$Comp
L GND #PWR14
U 1 1
P 5500 6750
F 0 "#PWR14" H 5500 6750 30  0001 C CNN
F 1 "GND" H 5500 6680 30  0001 C CNN
F 2 "" H 5500 6750 60  0000 C CNN
F 3 "" H 5500 6750 60  0000 C CNN
	1    5500 6750
	1    0    0    -1  
$EndComp
Wire Wire Line
	5500 6650 5500 6750
$Comp
L +1.8V #PWR13
U 1 1
P 5500 6200
F 0 "#PWR13" H 5500 6340 20  0001 C CNN
F 1 "+1.8V" H 5500 6310 30  0000 C CNN
F 2 "" H 5500 6200 60  0000 C CNN
F 3 "" H 5500 6200 60  0000 C CNN
	1    5500 6200
	1    0    0    -1  
$EndComp
Wire Wire Line
	5500 6200 5500 6250
$EndSCHEMATC
